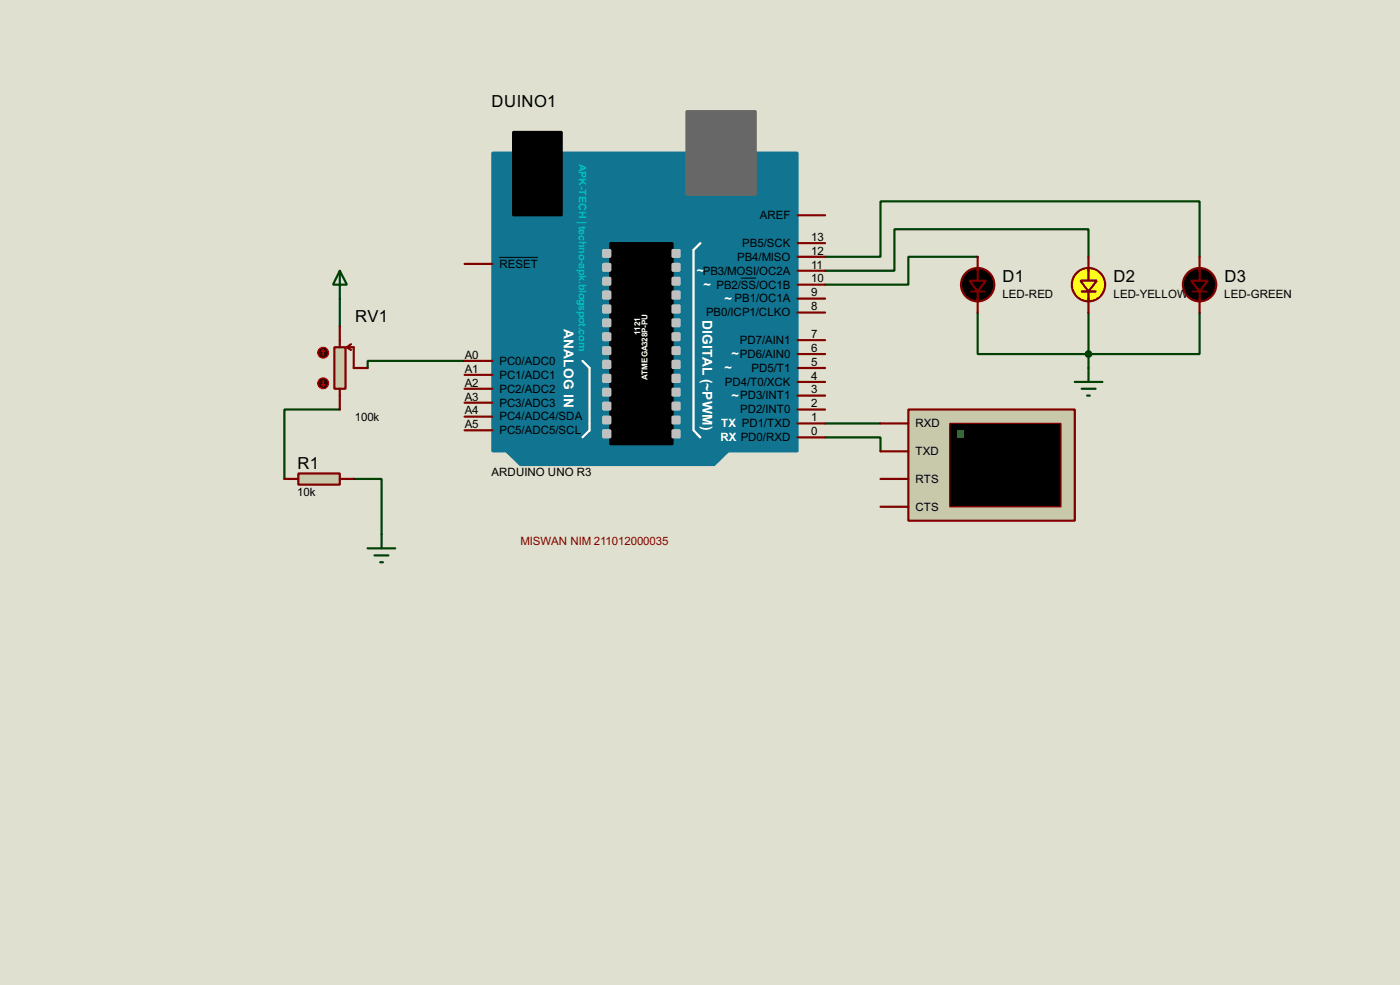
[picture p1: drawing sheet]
<svg xmlns="http://www.w3.org/2000/svg" width="256mm" height="180mm" viewBox="0 0 256 180" stroke-linecap="round" stroke-linejoin="round" font-family="sans-serif">
<path d="M0 0h256.5v180.3h-256.5z" fill="#e0e0d0"/>
<path d="M62.3 54.7v5M151.2 47h10.1v-10.1h58.5v10.1M179.1 47h-12.7v5.1h-15.2M179.1 57.2v7.6h40.7v-7.6M199.4 47v-5h-35.5v7.6h-12.7M199.4 57.2v10.2M62.3 75h-10.2v12.7M85.1 66.1h-17.7v1.3M151.2 77.5h10.1M64.8 87.7h5.1v10.1M151.2 80.1h10.1v2.5" fill="none" stroke="#004000" stroke-width=".4"/>
<path d="M92.8 82.6h40.6l-2.5 2.5h-35.6z" fill-rule="evenodd" fill="#117491" stroke="#117491" stroke-width=".4"/>
<path d="M90.2 28h55.9v54.6h-55.9z" fill="#117491" stroke="#117491" stroke-width=".4"/>
<path d="M125.8 20.4h12.7v15.2h-12.7z" fill="#686767" stroke="#686767" stroke-width=".4"/>
<path d="M94 24.2h8.9v15.2h-8.9zM111.8 44.5h11.4v36.8h-11.4z" fill="#000" stroke="#000" stroke-width=".4"/>
<path d="M128.3 44.5l-1.2 1.3v33l1.2 1.3M106.7 66.1l1.3 1.3v11.4l-1.3 1.3" fill="none" stroke="#fff" stroke-width=".4"/>
<g fill="#c0c0c0" stroke="#c0c0c0" stroke-width=".4">
<path d="M123.2 45.8h1.3v1.2h-1.3z"/>
<path d="M123.2 48.3h1.3v1.3h-1.3z"/>
<path d="M123.2 50.9h1.3v1.2h-1.3z"/>
<path d="M123.2 53.4h1.3v1.3h-1.3z"/>
<path d="M123.2 55.9h1.3v1.3h-1.3z"/>
<path d="M123.2 58.5h1.3v1.2h-1.3z"/>
<path d="M123.2 61h1.3v1.3h-1.3z"/>
<path d="M123.2 63.6h1.3v1.2h-1.3z"/>
<path d="M123.2 66.1h1.3v1.3h-1.3z"/>
<path d="M123.2 68.6h1.3v1.3h-1.3z"/>
<path d="M123.2 71.2h1.3v1.2h-1.3z"/>
<path d="M123.2 73.7h1.3v1.3h-1.3z"/>
<path d="M123.2 76.3h1.3v1.2h-1.3z"/>
<path d="M123.2 78.8h1.3v1.3h-1.3z"/>
<path d="M110.5 45.8h1.3v1.2h-1.3z"/>
<path d="M110.5 48.3h1.3v1.3h-1.3z"/>
<path d="M110.5 50.9h1.3v1.2h-1.3z"/>
<path d="M110.5 53.4h1.3v1.3h-1.3z"/>
<path d="M110.5 55.9h1.3v1.3h-1.3z"/>
<path d="M110.5 58.5h1.3v1.2h-1.3z"/>
<path d="M110.5 61h1.3v1.3h-1.3z"/>
<path d="M110.5 63.6h1.3v1.2h-1.3z"/>
<path d="M110.5 66.1h1.3v1.3h-1.3z"/>
<path d="M110.5 68.6h1.3v1.3h-1.3z"/>
<path d="M110.5 71.2h1.3v1.2h-1.3z"/>
<path d="M110.5 73.7h1.3v1.3h-1.3z"/>
<path d="M110.5 76.3h1.3v1.2h-1.3z"/>
<path d="M110.5 78.8h1.3v1.3h-1.3z"/>
</g>
<g fill="none" stroke="#800000" stroke-width=".4">
<path d="M146.1 39.4h5.1M85.1 48.3h5.1M146.1 57.2h5.1M146.1 54.7h5.1M146.1 52.1h5.1M146.1 49.6h5.1M146.1 47h5.1M146.1 44.5h5.1M85.1 78.8h5.1M85.1 76.3h5.1M85.1 73.7h5.1M85.1 71.2h5.1"/>
<path d="M85.1 68.6h5.1M85.1 66.1h5.1M146.1 77.5h5.1M146.1 75h5.1M146.1 72.4h5.1M146.1 69.9h5.1M146.1 67.4h5.1M146.1 64.8h5.1M146.1 62.3h5.1M146.1 80.1h5.1"/>
</g>
<path d="M91.5 47.1h7.1M135.7 50.9h2.8" fill="none" stroke="#000" stroke-width=".18"/>
<path d="M61.3 63.6h2v7.6h-2z" fill="#c8c8aa" stroke="#800000" stroke-width=".4"/>
<path d="M62.3 59.7v3.9M62.3 71.2v3.8M63.6 63.6l.7 .5M63.6 63.6h1.2v3.8h2.6M64.3 63l-.7 .6" fill="none" stroke="#800000" stroke-width=".4"/>
<circle cx="59.2" cy="64.6" r="1" fill="#400000" stroke="#f00" stroke-width=".2"/>
<path d="M59.2 64.1l-.2 .2M59.2 64.1l.3 .2M59.2 64.1v1" fill="none" stroke="#f00" stroke-width=".2"/>
<circle cx="59.2" cy="70.2" r="1" fill="#400000" stroke="#f00" stroke-width=".2"/>
<path d="M59 70.4l.2 .3M59.2 69.7v1M59.5 70.4l-.3 .3" fill="none" stroke="#f00" stroke-width=".2"/>
<path d="M54.7 86.7h7.6v2h-7.6z" fill="#c8c8aa" stroke="#800000" stroke-width=".4"/>
<path d="M177.9 53.4h2.5M179.1 47v4.4M179.1 53.4v3.8M52.1 87.7h2.6M62.3 87.7h2.5" fill="none" stroke="#800000" stroke-width=".4"/>
<path d="M69.9 97.8v2.6M67.4 100.4h5M68.6 101.7h2.6M69.7 102.9h.5" fill="none" stroke="#004000" stroke-width=".4"/>
<g fill="#000" stroke="#800000" stroke-width=".4">
<path d="M177.6 51.4h3l-1.5 2z"/>
<circle cx="179.1" cy="52.1" r="3.1"/>
</g>
<path d="M166.4 75h30.5v20.3h-30.5z" fill="#c8c8aa" stroke="#800000" stroke-width=".4"/>
<path d="M174 77.5h20.4v15.3h-20.4z" fill="#000" stroke="#800000" stroke-width=".25"/>
<path d="M175.3 78.8h1.3v1.3h-1.3z" fill="#0f0"/>
<path d="M161.3 77.5h5.1M161.3 87.7h5.1M161.3 82.6h5.1M161.3 92.8h5.1" fill="none" stroke="#800000" stroke-width=".4"/>
<path d="M62.3 49.6l1.3 2.5h-2.6zM62.3 49.6v5.1" fill="none" stroke="#004000" stroke-width=".4"/>
<circle cx="199.4" cy="52.1" r="3.1" fill="#ffff1c" stroke="#800000" stroke-width=".4"/>
<path d="M198.2 53.4h2.5M199.4 49.1v2.3M199.4 53.4v1.8" fill="none" stroke="#800000" stroke-width=".4"/>
<path d="M197.9 51.4h3.1l-1.6 2z" fill="#ffff2f" stroke="#800000" stroke-width=".4"/>
<path d="M199.4 47v2.6M199.4 54.7v2.5M218.5 53.4h2.5M219.8 47v4.4M219.8 53.4v3.8" fill="none" stroke="#800000" stroke-width=".4"/>
<g fill="#000" stroke="#800000" stroke-width=".4">
<path d="M218.2 51.4h3.1l-1.5 2z"/>
<circle cx="219.7" cy="52.1" r="3.1"/>
</g>
<path d="M196.9 69.9h5.1M198.2 71.2h2.5M199.2 72.4h.5M199.4 67.4v2.5" fill="none" stroke="#004000" stroke-width=".4"/>
<circle cx="199.4" cy="64.8" r=".5" fill="#004000" stroke="#004000" stroke-width=".4"/>
<g font-size="3.4">
<text x="90.1" y="19.6">DUINO1</text>
<text x="183.7" y="51.6">D1</text>
<text x="204" y="51.6">D2</text>
<text x="224.3" y="51.6">D3</text>
<text x="65.1" y="58.9">RV1</text>
<text x="54.5" y="85.9">R1</text>
</g>
<g font-size="2.8" fill="#fff">
<text x="128.7" y="58.5" transform="rotate(90 128.7 58.5)">DIGITAL (~PWM)</text>
<text x="103.3" y="60.2" transform="rotate(90 103.3 60.2)">ANALOG IN</text>
</g>
<g font-size="2.7" fill="#fff">
<text x="127.7" y="50.3">~</text>
<text x="128.9" y="52.9">~</text>
<text x="132.8" y="55.4">~</text>
<text x="134" y="65.6">~</text>
<text x="132.8" y="68.1">~</text>
<text x="134" y="73.2">~</text>
</g>
<g font-size="2.4">
<text x="139.2" y="40.1">AREF</text>
<text x="135" y="47.7">PB4/MISO</text>
<text x="136" y="45.2">PB5/SCK</text>
<text x="148.6" y="46.6">12</text>
<text x="148.6" y="44.1">13</text>
<text x="91.5" y="49">RESET</text>
<text x="128.7" y="50.3">PB3/MOSI/OC2A</text>
<text x="131.2" y="52.8">PB2/SS/OC1B</text>
<text x="148.6" y="51.7">10</text>
<text x="148.6" y="49.2">11</text>
<text x="129.3" y="57.9">PB0/ICP1/CLKO</text>
<text x="134.6" y="55.4">PB1/OC1A</text>
<text x="148.6" y="56.8">8</text>
<text x="148.6" y="54.3">9</text>
<text x="183.6" y="54.6">LED-RED</text>
<text x="204" y="54.6">LED-YELLOW</text>
<text x="224.3" y="54.6">LED-GREEN</text>
<text x="85.1" y="65.6">A0</text>
<text x="135.5" y="65.5">PD6/AIN0</text>
<text x="135.5" y="63">PD7/AIN1</text>
<text x="148.6" y="64.4">6</text>
<text x="148.6" y="61.9">7</text>
<text x="85.1" y="70.8">A2</text>
<text x="85.1" y="68.2">A1</text>
<text x="91.5" y="71.9">PC2/ADC2</text>
<text x="91.5" y="69.3">PC1/ADC1</text>
<text x="91.5" y="66.7">PC0/ADC0</text>
<text x="132.8" y="70.6">PD4/T0/XCK</text>
<text x="137.7" y="68.1">PD5/T1</text>
<text x="148.6" y="72">3</text>
<text x="148.6" y="69.5">4</text>
<text x="148.6" y="67">5</text>
<text x="65" y="77.1">100k</text>
<text x="85.1" y="75.8">A4</text>
<text x="85.1" y="73.3">A3</text>
<text x="91.5" y="76.9">PC4/ADC4/SDA</text>
<text x="91.5" y="74.4">PC3/ADC3</text>
<text x="135.6" y="75.7">PD2/INT0</text>
<text x="135.6" y="73.1">PD3/INT1</text>
<text x="148.6" y="77.1">1</text>
<text x="148.6" y="74.6">2</text>
<text x="85.1" y="78.3">A5</text>
<text x="91.5" y="79.5">PC5/ADC5/SCL</text>
<text x="148.6" y="79.7">0</text>
<text x="167.7" y="78.2">RXD</text>
<text x="167.7" y="83.3">TXD</text>
<text x="90" y="87.2">ARDUINO UNO R3</text>
<text x="167.7" y="88.4">RTS</text>
<text x="54.5" y="90.8">10k</text>
<text x="167.7" y="93.5">CTS</text>
</g>
<g font-size="2.4" fill="#fff">
<text x="132" y="80.8">RX PD0/RXD</text>
<text x="132.1" y="78.2">TX PD1/TXD</text>
</g>
<text font-size="2.4" fill="#800000" x="95.3" y="99.7">MISWAN NIM 211012000035</text>
<text font-size="2.2" fill="#00c0c0" x="106" y="29.9" transform="rotate(90 106 29.9)">APK-TECH | techno-apk.blogspot.com</text>
<g font-size="1.7" fill="#fff">
<text x="117.3" y="61.2" transform="rotate(-90 117.3 61.2)">1121</text>
<text x="118.6" y="69.6" transform="rotate(-90 118.6 69.6)">ATMEGA328P-PU</text>
</g>
</svg>
